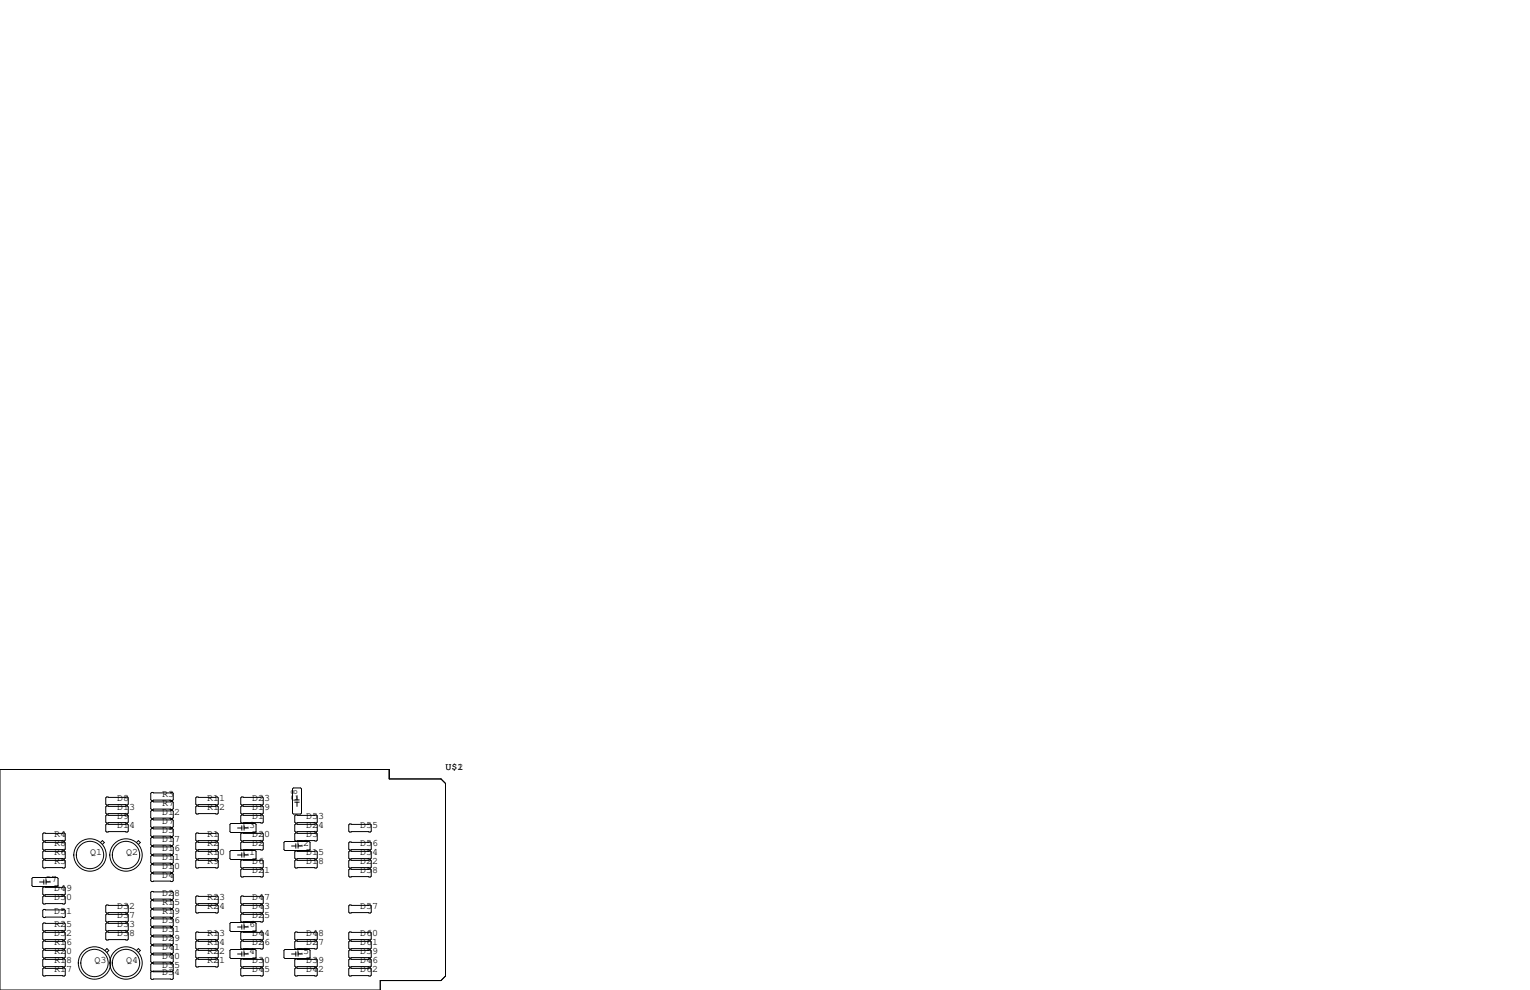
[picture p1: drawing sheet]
<svg xmlns="http://www.w3.org/2000/svg" width="432mm" height="279mm" viewBox="0 0 432 279" stroke-linecap="round" stroke-linejoin="round" font-family="sans-serif">
<g fill="none" stroke="#000" stroke-width=".28">
<path d="M0 217.2h109.9v2.6h14.6l1.2 1.3v54.4l-1.2 1.2h-17.2v2.7h-107.3zM12.3 235.1h5.9l.2 .2v1.8l-.2 .3h-5.9l-.2-.3v-1.8zM12.3 237.6h5.9l.2 .3v1.7l-.2 .3h-5.9l-.2-.3v-1.7zM28.4 237.8l.5-.6 .5 .6-.5 .5M30.1 232.5h5.8l.3 .3v1.8l-.3 .2h-5.8l-.3-.2v-1.8zM30.1 224.9h5.8l.3 .3v1.7l-.3 .3h-5.8l-.3-.3v-1.7zM30.1 230h5.8l.3 .3v1.7l-.3 .3h-5.8l-.3-.3v-1.7zM30.1 227.5h5.8l.3 .2v1.8l-.3 .2h-5.8l-.3-.2v-1.8zM38.5 237.8l.6-.6 .5 .6-.5 .5M42.8 226.2h5.8l.3 .2v1.8l-.3 .3h-5.8l-.3-.3v-1.8zM42.8 223.6h5.8l.3 .3v1.8l-.3 .2h-5.8l-.3-.2v-1.8zM42.8 228.7h5.8l.3 .3v1.8l-.3 .2h-5.8l-.3-.2v-1.8z"/>
<path d="M42.8 231.3h5.8l.3 .2v1.8l-.3 .3h-5.8l-.3-.3v-1.8zM42.8 233.8h5.8l.3 .3v1.7l-.3 .3h-5.8l-.3-.3v-1.7zM42.8 236.3h5.8l.3 .3v1.8l-.3 .2h-5.8l-.3-.2v-1.8zM42.8 238.9h5.8l.3 .2v1.8l-.3 .3h-5.8l-.3-.3v-1.8zM55.5 235.1h5.8l.3 .2v1.8l-.3 .3h-5.8l-.3-.3v-1.8zM55.5 224.9h5.8l.3 .3v1.7l-.3 .3h-5.8l-.3-.3v-1.7zM55.5 227.5h5.8l.3 .2v1.8l-.3 .2h-5.8l-.3-.2v-1.8zM55.5 237.6h5.8l.3 .3v1.7l-.3 .3h-5.8l-.3-.3v-1.7zM64.9 232.7l.3-.3h6.8l.3 .3v2l-.3 .2h-6.8l-.3-.2zM67.1 233.7h1.1M68.2 235.1h5.8l.3 .2v1.8l-.3 .3h-5.8l-.3-.3v-1.8zM68.2 230h5.8l.3 .3v1.7l-.3 .3h-5.8l-.3-.3v-1.7z"/>
<path d="M68.2 224.9h5.8l.3 .3v1.7l-.3 .3h-5.8l-.3-.3v-1.7zM68.2 237.6h5.8l.3 .3v1.7l-.3 .3h-5.8l-.3-.3v-1.7zM68.2 227.5h5.8l.3 .2v1.8l-.3 .2h-5.8l-.3-.2v-1.8zM68.2 233v1.3M68.9 233v1.3M68.9 233.7h1.2M80.1 237.7l.3-.2h6.8l.3 .2v2.1l-.3 .2h-6.8l-.3-.2zM82.3 238.8h1.2M82.8 222.4h2l.3 .2v6.9l-.3 .2h-2l-.2-.2v-6.9zM83.2 225.8h1.3M83.2 226.4h1.3M83.4 235.1h5.9l.2 .2v1.8l-.2 .3h-5.9l-.2-.3v-1.8z"/>
<path d="M83.4 230h5.9l.2 .3v1.7l-.2 .3h-5.9l-.2-.3v-1.7zM83.4 232.5h5.9l.2 .3v1.8l-.2 .2h-5.9l-.2-.2v-1.8zM83.5 238.1v1.3M83.8 224.5v1.3M83.8 226.4v1.2M84.1 238.1v1.3M84.1 238.8h1.2M98.7 237.6h5.8l.3 .3v1.7l-.3 .3h-5.8l-.3-.3v-1.7zM98.7 232.5h5.8l.3 .3v1.8l-.3 .2h-5.8l-.3-.2v-1.8zM9 247.9l.3-.3h6.8l.3 .3v2l-.3 .3h-6.8l-.3-.3zM11.2 248.9h1.2M12.3 240.2h5.9l.2 .2v1.8l-.2 .2h-5.9l-.2-.2v-1.8z"/>
<path d="M12.3 242.7h5.9l.2 .3v1.7l-.2 .3h-5.9l-.2-.3v-1.7zM12.3 250.3h5.9l.2 .3v1.7l-.2 .3h-5.9l-.2-.3v-1.7zM12.3 252.9h5.9l.2 .2v1.8l-.2 .2h-5.9l-.2-.2v-1.8zM12.3 256.7h5.9l.2 .2v1.8l-.2 .3h-5.9l-.2-.3v-1.8zM12.4 248.3v1.3M13 248.3v1.3M13 248.9h1.2M30.1 255.4h5.8l.3 .3v1.7l-.3 .3h-5.8l-.3-.3v-1.7zM30.1 257.9h5.8l.3 .3v1.8l-.3 .2h-5.8l-.3-.2v-1.8zM42.5 256.9l.3-.2h5.8l.3 .2v1.8l-.3 .3h-5.8l-.3-.3zM42.5 246.8l.3-.3h5.8l.3 .3v1.7l-.3 .3h-5.8l-.3-.3zM42.5 251.8l.3-.2h5.8l.3 .2v1.8l-.3 .3h-5.8l-.3-.3z"/>
<path d="M42.5 254.4l.3-.3h5.8l.3 .3v1.8l-.3 .2h-5.8l-.3-.2zM42.5 259.5l.3-.3h5.8l.3 .3v1.7l-.3 .3h-5.8l-.3-.3zM42.8 244h5.8l.3 .2v1.8l-.3 .3h-5.8l-.3-.3v-1.8zM42.8 241.4h5.8l.3 .3v1.8l-.3 .2h-5.8l-.3-.2v-1.8zM55.2 253.1l.3-.2h5.8l.3 .2v1.8l-.3 .2h-5.8l-.3-.2zM55.2 255.7l.3-.3h5.8l.3 .3v1.7l-.3 .3h-5.8l-.3-.3zM55.5 242.7h5.8l.3 .3v1.7l-.3 .3h-5.8l-.3-.3v-1.7zM55.5 240.2h5.8l.3 .2v1.8l-.3 .2h-5.8l-.3-.2v-1.8zM64.9 240.3l.3-.3h6.8l.3 .3v2l-.3 .3h-6.8l-.3-.3zM67.1 241.3h1.1M67.9 253.1l.3-.2h5.8l.3 .2v1.8l-.3 .2h-5.8l-.3-.2zM67.9 245.5l.3-.3h5.8l.3 .3v1.8l-.3 .2h-5.8l-.3-.2z"/>
<path d="M67.9 255.7l.3-.3h5.8l.3 .3v1.7l-.3 .3h-5.8l-.3-.3zM67.9 258.2l.3-.3h5.8l.3 .3v1.8l-.3 .2h-5.8l-.3-.2zM68.2 242.7h5.8l.3 .3v1.7l-.3 .3h-5.8l-.3-.3v-1.7zM68.2 240.7v1.2M68.9 240.7v1.2M68.9 241.3h1.2M83.4 242.7h5.9l.2 .3v1.7l-.2 .3h-5.9l-.2-.3v-1.7zM83.4 240.2h5.9l.2 .2v1.8l-.2 .2h-5.9l-.2-.2v-1.8zM98.4 245.5l.3-.3h5.8l.3 .3v1.8l-.3 .2h-5.8l-.3-.2zM98.4 255.7l.3-.3h5.8l.3 .3v1.7l-.3 .3h-5.8l-.3-.3zM98.7 242.7h5.8l.3 .3v1.7l-.3 .3h-5.8l-.3-.3v-1.7zM98.7 240.2h5.8l.3 .2v1.8l-.3 .2h-5.8l-.3-.2v-1.8z"/>
<path d="M12.1 263.3l.2-.3h5.9l.2 .3v1.7l-.2 .3h-5.9l-.2-.3zM12.1 270.9l.2-.3h5.9l.2 .3v1.8l-.2 .2h-5.9l-.2-.2zM12.1 273.4l.2-.2h5.9l.2 .2v1.8l-.2 .3h-5.9l-.2-.3zM12.3 260.5h5.9l.2 .2v1.8l-.2 .3h-5.9l-.2-.3v-1.8zM12.3 265.6h5.9l.2 .2v1.8l-.2 .2h-5.9l-.2-.2v-1.8zM12.3 268.1h5.9l.2 .3v1.7l-.2 .3h-5.9l-.2-.3v-1.7zM29.6 268.2l.6-.5 .5 .5-.5 .6M30.1 263h5.8l.3 .3v1.7l-.3 .3h-5.8l-.3-.3v-1.7zM30.1 260.5h5.8l.3 .2v1.8l-.3 .3h-5.8l-.3-.3v-1.8zM38.5 268.2l.6-.5 .5 .5-.5 .6M42.5 262l.3-.3h5.8l.3 .3v1.8l-.3 .2h-5.8l-.3-.2zM42.5 264.5l.3-.2h5.8l.3 .2v1.8l-.3 .3h-5.8l-.3-.3z"/>
<path d="M42.5 267.1l.3-.3h5.8l.3 .3v1.8l-.3 .2h-5.8l-.3-.2zM42.5 269.6l.3-.2h5.8l.3 .2v1.8l-.3 .3h-5.8l-.3-.3zM42.5 272.2l.3-.3h5.8l.3 .3v1.7l-.3 .3h-5.8l-.3-.3zM42.5 274.4l.3-.3h5.8l.3 .3v1.8l-.3 .2h-5.8l-.3-.2zM55.2 263.3l.3-.3h5.8l.3 .3v1.7l-.3 .3h-5.8l-.3-.3zM55.2 265.8l.3-.2h5.8l.3 .2v1.8l-.3 .2h-5.8l-.3-.2zM55.2 268.4l.3-.3h5.8l.3 .3v1.7l-.3 .3h-5.8l-.3-.3zM55.2 270.9l.3-.3h5.8l.3 .3v1.8l-.3 .2h-5.8l-.3-.2zM64.9 260.6l.3-.3h6.8l.3 .3v2l-.3 .3h-6.8l-.3-.3zM64.9 268.2l.3-.2h6.8l.3 .2v2.1l-.3 .2h-6.8l-.3-.2zM67.1 269.2h1.1M67.1 261.6h1.1"/>
<path d="M67.9 263.3l.3-.3h5.8l.3 .3v1.7l-.3 .3h-5.8l-.3-.3zM67.9 270.9l.3-.3h5.8l.3 .3v1.8l-.3 .2h-5.8l-.3-.2zM67.9 265.8l.3-.2h5.8l.3 .2v1.8l-.3 .2h-5.8l-.3-.2zM67.9 273.4l.3-.2h5.8l.3 .2v1.8l-.3 .3h-5.8l-.3-.3zM68.2 261v1.3M68.2 268.6v1.3M68.9 261v1.3M68.9 268.6v1.3M68.9 269.2h1.2M68.9 261.6h1.2M80.1 268.2l.3-.2h6.8l.3 .2v2.1l-.3 .2h-6.8l-.3-.2zM82.3 269.2h1.2"/>
<path d="M83.2 263.3l.2-.3h5.9l.2 .3v1.7l-.2 .3h-5.9l-.2-.3zM83.2 265.8l.2-.2h5.9l.2 .2v1.8l-.2 .2h-5.9l-.2-.2zM83.2 270.9l.2-.3h5.9l.2 .3v1.8l-.2 .2h-5.9l-.2-.2zM83.2 273.4l.2-.2h5.9l.2 .2v1.8l-.2 .3h-5.9l-.2-.3zM83.5 268.6v1.3M84.1 268.6v1.3M84.1 269.2h1.2M98.4 263.3l.3-.3h5.8l.3 .3v1.7l-.3 .3h-5.8l-.3-.3zM98.4 265.8l.3-.2h5.8l.3 .2v1.8l-.3 .2h-5.8l-.3-.2zM98.4 268.4l.3-.3h5.8l.3 .3v1.7l-.3 .3h-5.8l-.3-.3zM98.4 270.9l.3-.3h5.8l.3 .3v1.8l-.3 .2h-5.8l-.3-.2zM98.4 273.4l.3-.2h5.8l.3 .2v1.8l-.3 .3h-5.8l-.3-.3z"/>
<circle cx="25.4" cy="241.3" r="4.6"/>
<circle cx="25.4" cy="241.3" r="3.9"/>
<circle cx="35.6" cy="241.3" r="4.6"/>
<circle cx="35.6" cy="241.3" r="3.9"/>
<circle cx="26.7" cy="271.8" r="3.9"/>
<circle cx="26.7" cy="271.8" r="4.6"/>
<circle cx="35.6" cy="271.8" r="4.6"/>
<circle cx="35.6" cy="271.8" r="3.9"/>
</g>
<g font-size="2.8">
<text x="125.7" y="217.2">U$1</text>
<text x="129.1" y="217.2">2</text>
<text x="33" y="226.1">D8</text>
<text x="45.7" y="224.8">R3</text>
<text x="45.7" y="227.3">R7</text>
<text x="58.4" y="226.1">R11</text>
<text x="71.1" y="226.1">D23</text>
<text x="83.8" y="226.1" transform="rotate(-90 83.8 226.1)">C8</text>
<text x="33" y="231.1">D9</text>
<text x="33" y="233.7">D14</text>
<text x="33" y="228.6">D13</text>
<text x="45.7" y="232.4">D7</text>
<text x="45.7" y="229.9">D12</text>
<text x="58.4" y="228.6">R12</text>
<text x="68.6" y="233.7">C3</text>
<text x="71.1" y="231.1">D1</text>
<text x="71.1" y="228.6">D19</text>
<text x="86.4" y="231.1">D53</text>
<text x="86.4" y="233.7">D24</text>
<text x="101.6" y="233.7">D55</text>
<text x="15.2" y="236.2">R4</text>
<text x="15.2" y="238.8">R8</text>
<text x="45.7" y="234.9">D5</text>
<text x="45.7" y="237.5">D17</text>
<text x="58.4" y="236.2">R1</text>
<text x="58.4" y="238.8">R2</text>
<text x="71.1" y="238.8">D2</text>
<text x="71.1" y="236.2">D20</text>
<text x="83.8" y="238.8">C2</text>
<text x="86.4" y="236.2">D3</text>
<text x="101.6" y="238.8">D56</text>
<text x="15.2" y="243.8">R5</text>
<text x="15.2" y="241.3">R6</text>
<text x="25.4" y="241.3">Q1</text>
<text x="35.6" y="241.3">Q2</text>
<text x="45.7" y="245.1">D10</text>
<text x="45.7" y="242.6">D11</text>
<text x="45.7" y="240">D16</text>
<text x="58.4" y="241.3">R10</text>
<text x="58.4" y="243.8">R9</text>
<text x="68.6" y="241.3">C1</text>
<text x="71.1" y="243.8">D6</text>
<text x="86.4" y="241.3">D15</text>
<text x="86.4" y="243.8">D18</text>
<text x="101.6" y="241.3">D54</text>
<text x="101.6" y="243.8">D22</text>
<text x="12.7" y="248.9">C7</text>
<text x="15.2" y="251.5">D49</text>
<text x="45.7" y="247.6">D4</text>
<text x="71.1" y="246.4">D21</text>
<text x="101.6" y="246.4">D58</text>
<text x="15.2" y="257.8">D51</text>
<text x="15.2" y="254">D50</text>
<text x="33" y="256.5">D32</text>
<text x="45.7" y="255.3">R15</text>
<text x="45.7" y="252.7">D28</text>
<text x="45.7" y="257.8">R19</text>
<text x="58.4" y="256.5">R24</text>
<text x="58.4" y="254">R23</text>
<text x="71.1" y="256.5">D43</text>
<text x="71.1" y="254">D47</text>
<text x="101.6" y="256.5">D57</text>
<text x="15.2" y="261.6">R25</text>
<text x="33" y="261.6">D33</text>
<text x="33" y="259.1">D37</text>
<text x="45.7" y="262.9">D31</text>
<text x="45.7" y="260.3">D36</text>
<text x="68.6" y="261.6">C6</text>
<text x="71.1" y="259.1">D25</text>
<text x="15.2" y="264.2">D52</text>
<text x="15.2" y="266.7">R16</text>
<text x="15.2" y="269.2">R20</text>
<text x="33" y="264.2">D38</text>
<text x="45.7" y="265.4">D29</text>
<text x="45.7" y="268">D41</text>
<text x="58.4" y="264.2">R13</text>
<text x="58.4" y="266.7">R14</text>
<text x="58.4" y="269.2">R22</text>
<text x="68.6" y="269.2">C4</text>
<text x="71.1" y="266.7">D26</text>
<text x="71.1" y="264.2">D44</text>
<text x="83.8" y="269.2">C5</text>
<text x="86.4" y="266.7">D27</text>
<text x="86.4" y="264.2">D48</text>
<text x="101.6" y="269.2">D59</text>
<text x="101.6" y="266.7">D61</text>
<text x="101.6" y="264.2">D60</text>
<text x="15.2" y="274.3">R17</text>
<text x="15.2" y="271.8">R18</text>
<text x="26.7" y="271.8">Q3</text>
<text x="35.6" y="271.8">Q4</text>
<text x="45.7" y="275.3">D34</text>
<text x="45.7" y="273">D35</text>
<text x="45.7" y="270.5">D40</text>
<text x="58.4" y="271.8">R21</text>
<text x="71.1" y="271.8">D30</text>
<text x="71.1" y="274.3">D45</text>
<text x="86.4" y="271.8">D39</text>
<text x="86.4" y="274.3">D42</text>
<text x="101.6" y="271.8">D46</text>
<text x="101.6" y="274.3">D62</text>
</g>
</svg>
